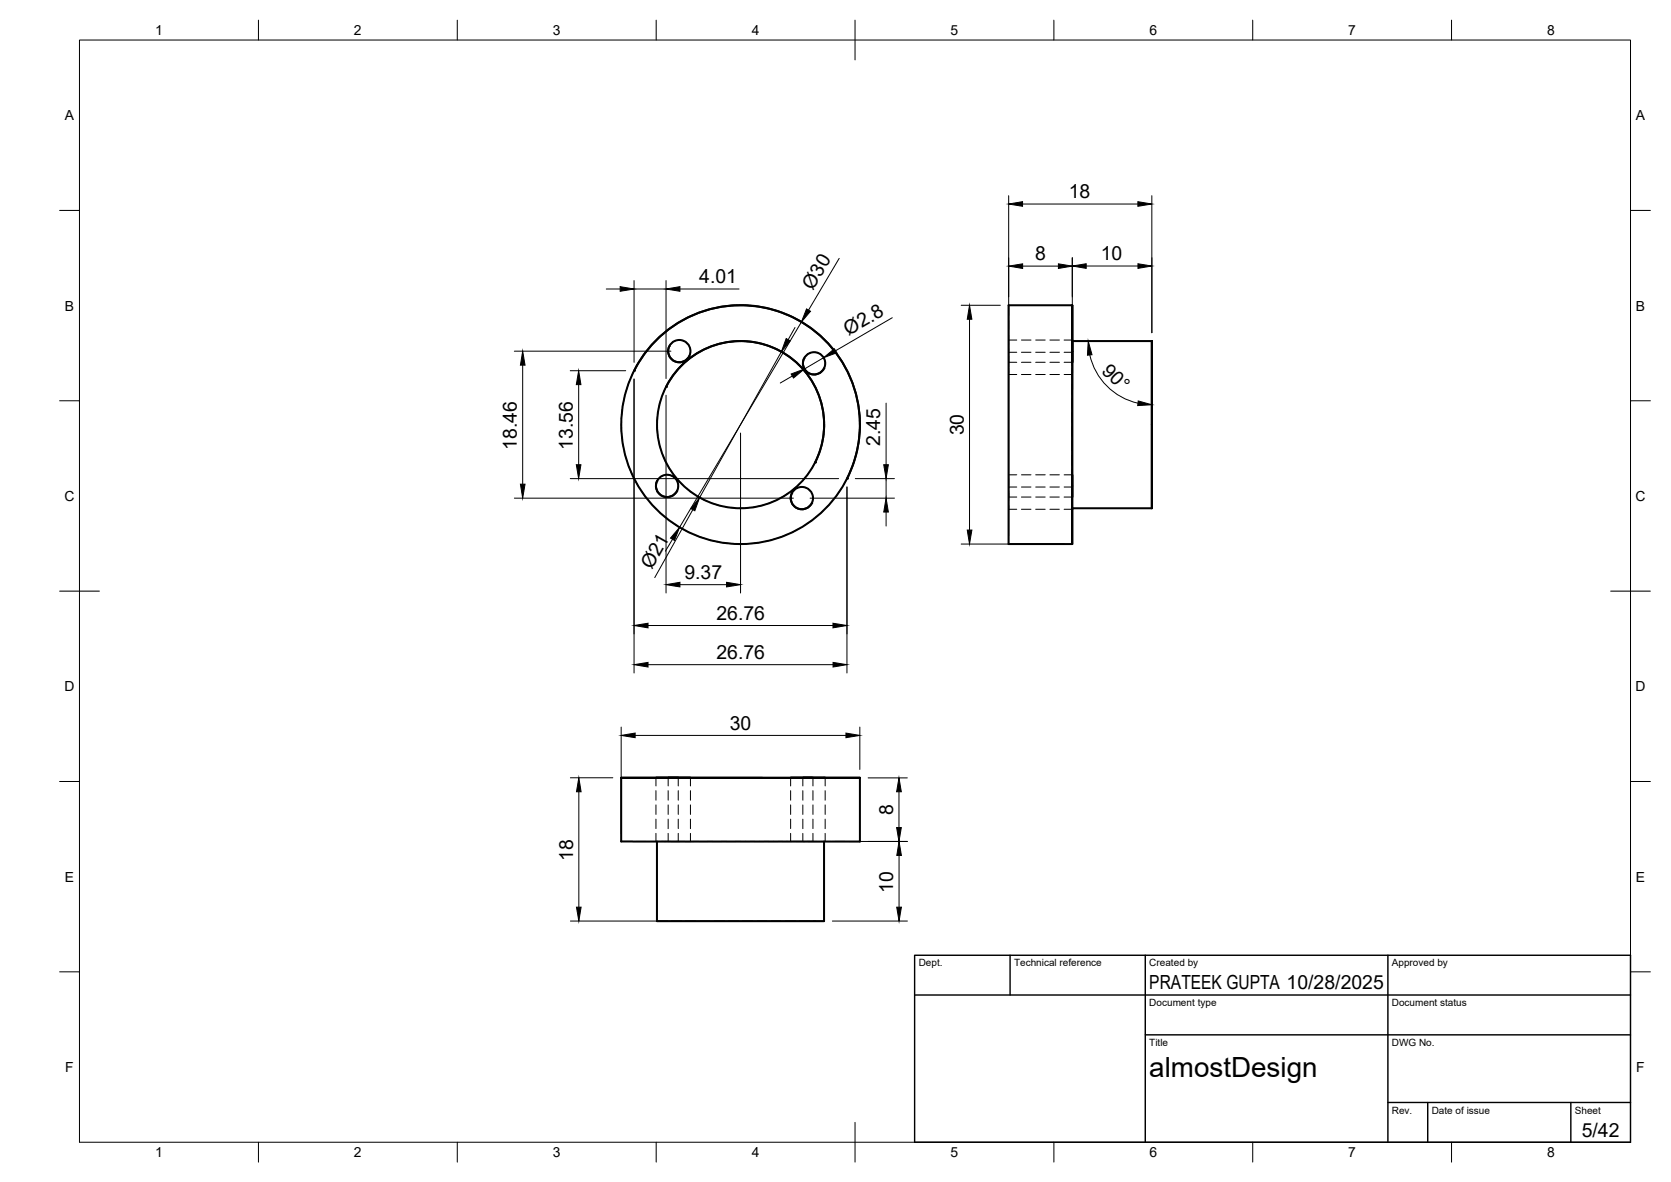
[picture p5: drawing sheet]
<svg xmlns="http://www.w3.org/2000/svg" width="420mm" height="297mm" viewBox="0 0 420 297" stroke-linecap="round" stroke-linejoin="round" font-family="sans-serif">
<!-- layer: Hidden -->
<g fill="none" stroke="#000" stroke-width=".25">
<path d="M253.6 76.7v2.6M157.1 99.4l-.5 2.3M158.2 96l-.8 2.2M159.4 93.2l-.8 1.7M167.5 97.2l-.9 1.9M168.3 87h.1M169.8 85.7l-1 .5-.5 .8M170.9 85.5l1.4 .4 .7 .6M173.3 89.5h.1M173.5 87.6l.1 1-.3 .9M202.2 90.1h.1M203.6 88.7l-.9 .6-.5 .8"/>
<path d="M204.8 88.5l.9 .2 1.2 .9M207.2 92.6h.1M207.4 90.6l.1 1.1-.3 .9M253.6 85.8v2.5M253.6 86.4v2.5M253.6 90.1v.9v-1.5v2.5M253.6 88.8v2.5M253.6 92.5v1.6v-.9M253.6 98.4v2.4M253.6 94.8v2.4M253.6 91.2v2.4M253.6 87.7v2.4"/>
<path d="M253.6 85.5h2.1M253.6 91h2.1M253.6 88.5h2.1M253.6 94.1h2.1M253.6 84.1v2.4M253.6 80.5v2.4M256.8 85.5h2.4M256.8 91h2.4M256.8 88.5h2.4M256.8 94.1h2.4M260.4 85.5h2.4M260.4 91h2.4"/>
<path d="M260.4 88.5h2.4M260.4 94.1h2.4M264 85.5h2.4M264 91h2.4M264 88.5h2.4M264 94.1h2.4M267.6 85.5h2M267.6 91h2M267.6 88.5h2M267.6 94.1h2M269.6 85.7v2.6zM269.6 89.5v2.3z"/>
<path d="M269.6 93v2.4zM269.6 96.6v2.4zM269.6 88.8v2.5M269.6 89.5v2.5M269.6 92.5v1.6v-.9M156.2 106.4l.1 2.4M156.4 110l.3 2.4M156.4 102.9l-.2 2.3M157 113.5l.6 2.3M158 116.9l.9 2.3M165.2 107.2l.2 2.4M165.4 103.7l-.2 2.3"/>
<path d="M165.6 110.8l.6 2.3M166.2 100.2l-.6 2.3M166.6 114.2l1 2.2M166.7 119.5l-.9 .6-.6 .7M167.9 119.3l1.3 .4 .7 .7M168.1 117.4l1.4 2M203.3 119l-1.5 1.8M204.9 116.2l-1 1.8M253.6 119.6v2.5M253.6 119.8v2.4M253.6 116.2v2.4M253.6 112.7v2.3"/>
<path d="M253.6 109.1v2.4M253.6 105.5v2.4M253.6 101.9v2.4M253.6 119.3h2.1M256.8 119.3h2.4M260.4 119.3h2.4M264 119.3h2.4M267.6 119.3h2M269.6 118v2.4zM269.6 100.2v2.4zM269.6 103.7v2.4zM269.6 107.3v2.4z"/>
<path d="M269.6 110.9v2.4zM269.6 114.5v2.3zM159.4 120.2l1.2 2.1M161.2 123.3l1.4 1.9M163.3 126.2l1.7 1.7M165.2 120.8h.1M165.8 128.7l1.8 1.6M168.6 131l2 1.3M170.2 120.3l1.7 1.7M170.2 123.4h.1M170.4 121.4l.1 1.1-.3 .9M171.6 132.9l2.1 1.1"/>
<path d="M172.7 122.8l1.9 1.5M174.8 134.5l2.2 .8M175.7 124.9l2.1 1M178.2 135.6l2.3 .6M178.9 126.4l2.3 .7M181.7 136.4l2.3 .2M182.3 127.3l2.4 .4M187.6 136.7h-2.4M188.3 127.6l-2.4 .1M191.2 136.3l-2.4 .3M191.8 127l-2.4 .5M194.6 135.5l-2.3 .6"/>
<path d="M195.1 125.7l-2.2 .9M198 134.3l-2.2 .8M198.2 124l-2 1.2M199.1 123.9h.1M200.6 122.6l-.9 .6-.6 .7M201 121.7l-1.8 1.5M201.2 132.7l-2.1 1.1M201.7 122.4l1 .2 1.1 .8M204.1 126.5h.1M204.2 130.7l-2 1.4M204.3 124.5l.1 1.1-.3 .9M206.9 128.4l-1.8 1.6"/>
<path d="M209.3 125.8l-1.5 1.8M211.5 122.9l-1.4 2M213 120.3l-.9 1.6M253.6 122.7v2.5M253.6 123.4v2.4v-2.5v1.6v-.9M253.6 126.4v1.6v-1M253.6 120.3v2.5M253.6 134.1v2.6M253.6 130.5v2.4M253.6 127v2.3M253.6 122.4h2.1M253.6 128h2.1"/>
<path d="M253.6 124.9h2.1M256.8 122.4h2.4M256.8 128h2.4M256.8 124.9h2.4M260.4 122.4h2.4M260.4 128h2.4M260.4 124.9h2.4M264 122.4h2.4M264 128h2.4M264 124.9h2.4M267.6 122.4h2M267.6 128h2"/>
<path d="M267.6 124.9h2M269.6 121.6v2.4zM269.6 125.2v2.5zM269.6 124.8v2.9M269.6 122.4v1.2zM164.9 195.5v2M164.9 198.7v2.4M168 195.5v2M168 198.7v2.4M170.5 195.5v2M170.5 198.7v2.4M173.6 195.5v2"/>
<path d="M173.6 198.7v2.4M198.8 195.5v2M198.8 198.7v2.4M201.9 195.5v2M201.9 198.7v2.4M204.4 195.5v2M204.4 198.7v2.4M207.5 195.5v2M207.5 198.7v2.4M156.2 211.5h2.6M160 211.5h2.4M163.6 211.5h2.3"/>
<path d="M164.9 209.4v2.1h2.5M164.9 202.3v2.4M164.9 205.9v2.3M165.2 211.5h2.3M165.2 211.5h.1M166.2 211.5h2.4M166.3 211.5h2.4M167.2 211.5h2.3M168 209.4v2.1h2.5M168 202.3v2.4M168 205.9v2.3M168.7 211.5h1.8h-.6"/>
<path d="M168.7 211.5h2.3M169.2 211.5h4.4h-.6M169.8 211.5h4.7M170.5 202.3v2.4M170.5 205.9v2.3M170.5 209.4v2.1M170.7 211.5h2.4M173.3 211.5h4.7M173.6 202.3v2.4M173.6 205.9v2.3M173.6 209.4v2.1M174.3 211.5h2.4"/>
<path d="M176.8 211.5h2.4M177.9 211.5h2.4M179.2 211.5h2.3M180.3 211.5h2.4M181.4 211.5h2.4M182.7 211.5h2.3M183.9 211.5h4.6M185 211.5h2.4M187.3 211.5h2.4M188.6 211.5h2.4M189.7 211.5h2.3M190.9 211.5h2.3"/>
<path d="M192.2 211.5h2.3M193.2 211.5h2.3M194.4 211.5h4.7M195.7 211.5h2.4M197.8 211.5h4.7M198.8 209.4v2.1h2.5M198.8 202.3v2.4M198.8 205.9v2.3M199.3 211.5h2.4M200 211.5h2.5M201.4 211.5h2.3M201.9 209.4v2.1h2.5"/>
<path d="M201.9 202.3v2.4M201.9 205.9v2.3M202.5 211.5h1.9h-.6M202.9 211.5h2.4M203.1 211.5h4.4h-.7M203.7 211.5h2.3M204.4 202.3v2.4M204.4 205.9v2.3M204.4 209.4v2.1M204.9 211.5h2.3M206.5 211.5h2.3M207.2 211.5h.1"/>
<path d="M207.5 202.3v2.4M207.5 205.9v2.3M207.5 209.4v2.1M210 211.5h2.4M213.6 211.5h2.6M165.2 231.5h2.5M168.9 231.5h2.4M172.5 231.5h2.4M176.1 231.5h2.4M179.6 231.5h2.4M183.2 231.5h2.4M186.8 231.5h2.4"/>
<path d="M190.4 231.5h2.3M194 231.5h2.3M197.5 231.5h2.4M201.1 231.5h2.4M204.7 231.5h2.5"/>
</g>
<!-- layer: Visible -->
<g fill="none" stroke="#000" stroke-width=".51">
<path d="M269.6 76.7h-16v60h16M159.5 93.1a30 30 0 0 1 40.3-13.2 30 30 0 0 1 13.2 40.4M167.5 97.2a21 21 0 0 1 28.2-9.2 21 21 0 0 1 9.3 28.2M168.3 87a2.8 2.8 0 0 0 1.2 3.7 2.8 2.8 0 0 0 3.8-1.2M202.2 90a2.8 2.8 0 0 0 1.2 3.8 2.8 2.8 0 0 0 3.8-1.2M269.6 85.7v42M269.6 85.5v5.5zM269.6 85.7v-9v60v-9M269.6 85.7h20M289.6 85.7v42zM269.6 119.3v5.6zM165.2 120.8a2.8 2.8 0 0 0 1.3 3.8 2.8 2.8 0 0 0 3.7-1.2"/>
<path d="M199.1 123.9a2.8 2.8 0 0 0 1.3 3.8 2.8 2.8 0 0 0 3.7-1.3M269.6 127.7v.3zM269.6 127.7h20M156.2 195.5h60zM156.2 195.5v16h2.9h57.1v-16M164.9 195.5h5.6zM168 195.5h5.6zM198.8 195.5h5.6zM201.9 195.5h5.6zM165.2 211.5v20h42v-20"/>
<circle cx="170.8" cy="88.2" r="2.8"/>
<circle cx="204.7" cy="91.3" r="2.8"/>
<circle cx="186.2" cy="106.7" r="30"/>
<circle cx="186.2" cy="106.7" r="21"/>
<circle cx="167.7" cy="122.1" r="2.8"/>
<circle cx="201.6" cy="125.2" r="2.8"/>
</g>
<g fill="#000">
<circle cx="159.4" cy="93.2" r=".25"/>
<circle cx="167.5" cy="97.2" r=".25"/>
<circle cx="204.9" cy="116.2" r=".25"/>
<circle cx="213" cy="120.3" r=".25"/>
</g>
<!-- layer: BORDER -->
<g fill="none" stroke="#000" stroke-width=".25">
<path d="M20 10.1h390v276.9h-390zM65 5.1v5M115 5.1v5M165 5.1v5M215 5.1v10M265 5.1v5M315 5.1v5M365 5.1v5M15 52.9h5M410 52.9h5M15 100.7h5M410 100.7h5"/>
<path d="M15 148.6h10M405 148.6h10M15 196.4h5M410 196.4h5M15 244.2h5M410 244.2h5M65 287v5M115 287v5M165 287v5M215 282.1v9.9M265 287v5M315 287v5"/>
<path d="M365 287v5"/>
</g>
<!-- layer: TITLEBLOCK -->
<path d="M230 240.1h180v46.9h-180zM230 250h180M254 240.1v9.9M288 240.1v46.9M349 240.1v46.9M288 260.1h122M349 277.1h61M359 277.1v9.9M395 277.1v9.9" fill="none" stroke="#000" stroke-width=".36"/>
<!-- layer: FD_Dimensions -->
<g fill="none" stroke="#000" stroke-width=".25">
<path d="M253.6 49.2v85.4M257.1 51.3h29M289.6 49.2v34.4M152.4 72.6h3.5M159.4 70.5v20.6M159.4 72.6h8.1M167.5 70.5v24.6M171 72.6h14.8M211 64.9l-7.7 13M224.3 79.8l-14.2 8.3M241.7 76.7h9.8M257.1 66.9h9"/>
<path d="M269.6 64.8v18.8M273.1 66.9h13M129.3 88.3h39.4M131.4 91.8v29.9M143.4 93.2h13.9M145.5 96.7v20.1M159.4 95.3v73.8M167.5 99.3v49.7M196.5 88.4l-20.6 36.6M199.2 94.5l-3 1.8M199.9 82.3l-1.7 3.1M201.5 80.9l-30.6 51.6"/>
<path d="M207.1 89.9l-4.9 2.8M243.8 80.2v53M274 89.2a16 16 0 0 0 12.2 12.1M186.2 108.8v40.2M222.8 101.3v15.5M129.3 125.2h70.2M143.4 120.3h67.5M169.1 135.5l-1.8 3M174.2 128.1l-9.6 17M203.7 125.2h21.2M213 122.4v46.7M215.1 120.3h9.8"/>
<path d="M222.8 120.3v4.9M222.8 128.7v3.5M241.7 136.7h25.8M162.9 157.2h46.5M171 146.9h11.7M162.9 167h46.6M143.4 195.5h10.7M145.5 199v29M156.2 182.7v26.7M159.7 184.8h53M216.2 182.7v10.7M218.3 195.5h9.8"/>
<path d="M226 199v9M209.3 211.5h18.9M226.1 215v13M143.4 231.5h61.7M209.3 231.5h18.9"/>
</g>
<g fill="#000" stroke="#000" stroke-width=".25">
<path d="M253.6 51.3l3.5-.6v1.1zM286.1 50.7l3.5 .6-3.5 .5zM155.9 72l3.5 .6-3.5 .6zM167.5 72.6l3.5-.6v1.2zM202.8 77.6l1 .6-2.3 2.7zM253.6 66.9l3.5-.6v1.2zM266.1 66.3l3.5 .6-3.5 .6zM269.6 66.9l3.5-.6v1.1zM286.1 66.3l3.5 .6-3.5 .5zM131.4 88.3l.6 3.5h-1.1zM145.5 93.2l.6 3.5h-1.2zM197.7 85.1l1 .5-2.2 2.8z"/>
<path d="M198.9 94l3.3-1.3-2.7 2.3zM207.1 89.9l2.7-2.3 .6 1.1zM243.8 76.7l.6 3.5h-1.2zM273.6 85.7l1 3.4-1.2 .2zM144.9 116.8h1.2l-.6 3.5zM222.2 116.8h1.2l-.6 3.5zM286.2 100.8l3.4 .9-3.5 .2zM130.9 121.7h1.1l-.6 3.5zM170.9 132.5l-1.3 3.3-1-.6zM175.9 125l-1.2 3.4-1-.6zM222.8 125.2l.6 3.5h-1.2zM243.2 133.2h1.2l-.6 3.5z"/>
<path d="M159.4 157.2l3.5-.6v1.2zM167.5 146.9l3.5-.6v1.2zM182.7 146.3l3.5 .6-3.5 .6zM209.4 156.6l3.6 .6-3.6 .6zM159.4 167l3.5-.5v1.1zM209.5 166.5l3.5 .5-3.5 .6zM145.5 195.5l.6 3.5h-1.2zM156.2 184.8l3.5-.6v1.2zM212.7 184.2l3.5 .6-3.5 .6zM226 195.5l.6 3.5h-1.2zM225.4 208h1.2l-.6 3.5zM226.1 211.5l.6 3.5h-1.2z"/>
<path d="M144.9 228h1.2l-.6 3.5zM225.5 228h1.2l-.6 3.5z"/>
</g>
<text font-size="7" x="289" y="270.6">almostDesign</text>
<g font-size="4.9">
<text x="268.7" y="49.8">18</text>
<text x="260.3" y="65.4">8</text>
<text x="276.8" y="65.4">10</text>
<text x="175.8" y="71.2">4.01</text>
<text x="204.4" y="73.1" transform="rotate(-59 204.4 73.1)">Ø30</text>
<text x="213.4" y="84.4" transform="rotate(-30 213.4 84.4)">Ø2.8</text>
<text x="276.8" y="93.4" transform="rotate(45 276.8 93.4)">90°</text>
<text x="130" y="113" transform="rotate(-90 130 113)">18.46</text>
<text x="144" y="113" transform="rotate(-90 144 113)">13.56</text>
<text x="221.3" y="112" transform="rotate(-90 221.3 112)">2.45</text>
<text x="242.3" y="109.4" transform="rotate(-90 242.3 109.4)">30</text>
<text x="163.9" y="143.3" transform="rotate(-61 163.9 143.3)">Ø21</text>
<text x="172.1" y="145.5">9.37</text>
<text x="180.1" y="155.7">26.76</text>
<text x="180.1" y="165.6">26.76</text>
<text x="183.5" y="183.4">30</text>
<text x="224.6" y="204.8" transform="rotate(-90 224.6 204.8)">8</text>
<text x="144.1" y="216.4" transform="rotate(-90 144.1 216.4)">18</text>
<text x="224.6" y="224.3" transform="rotate(-90 224.6 224.3)">10</text>
<text x="289" y="248.5">PRATEEK GUPTA 10/28/2025</text>
<text x="397.7" y="285.7">5/42</text>
</g>
<g font-size="3.5">
<text x="39" y="8.8">1</text>
<text x="89" y="8.8">2</text>
<text x="139" y="8.8">3</text>
<text x="189" y="8.8">4</text>
<text x="239" y="8.8">5</text>
<text x="289" y="8.8">6</text>
<text x="339" y="8.8">7</text>
<text x="389" y="8.8">8</text>
<text x="16.3" y="30.2">A</text>
<text x="411.3" y="30.2">A</text>
<text x="16.3" y="78">B</text>
<text x="411.3" y="78">B</text>
<text x="16.2" y="125.9">C</text>
<text x="411.2" y="125.9">C</text>
<text x="16.2" y="173.7">D</text>
<text x="411.2" y="173.7">D</text>
<text x="16.3" y="221.6">E</text>
<text x="411.3" y="221.6">E</text>
<text x="16.4" y="269.4">F</text>
<text x="411.4" y="269.4">F</text>
<text x="39" y="290.8">1</text>
<text x="89" y="290.8">2</text>
<text x="139" y="290.8">3</text>
<text x="189" y="290.8">4</text>
<text x="239" y="290.8">5</text>
<text x="289" y="290.8">6</text>
<text x="339" y="290.8">7</text>
<text x="389" y="290.8">8</text>
</g>
<g font-size="2.5">
<text x="231" y="242.9">Dept.</text>
<text x="255" y="242.9">Technical reference</text>
<text x="289" y="242.9">Created by</text>
<text x="350" y="242.9">Approved by</text>
<text x="289" y="252.8">Document type</text>
<text x="350" y="252.8">Document status</text>
<text x="289" y="262.9">Title</text>
<text x="350" y="262.9">DWG No.</text>
<text x="350" y="279.9">Rev.</text>
<text x="360" y="279.9">Date of issue</text>
<text x="396" y="279.9">Sheet</text>
</g>
</svg>
